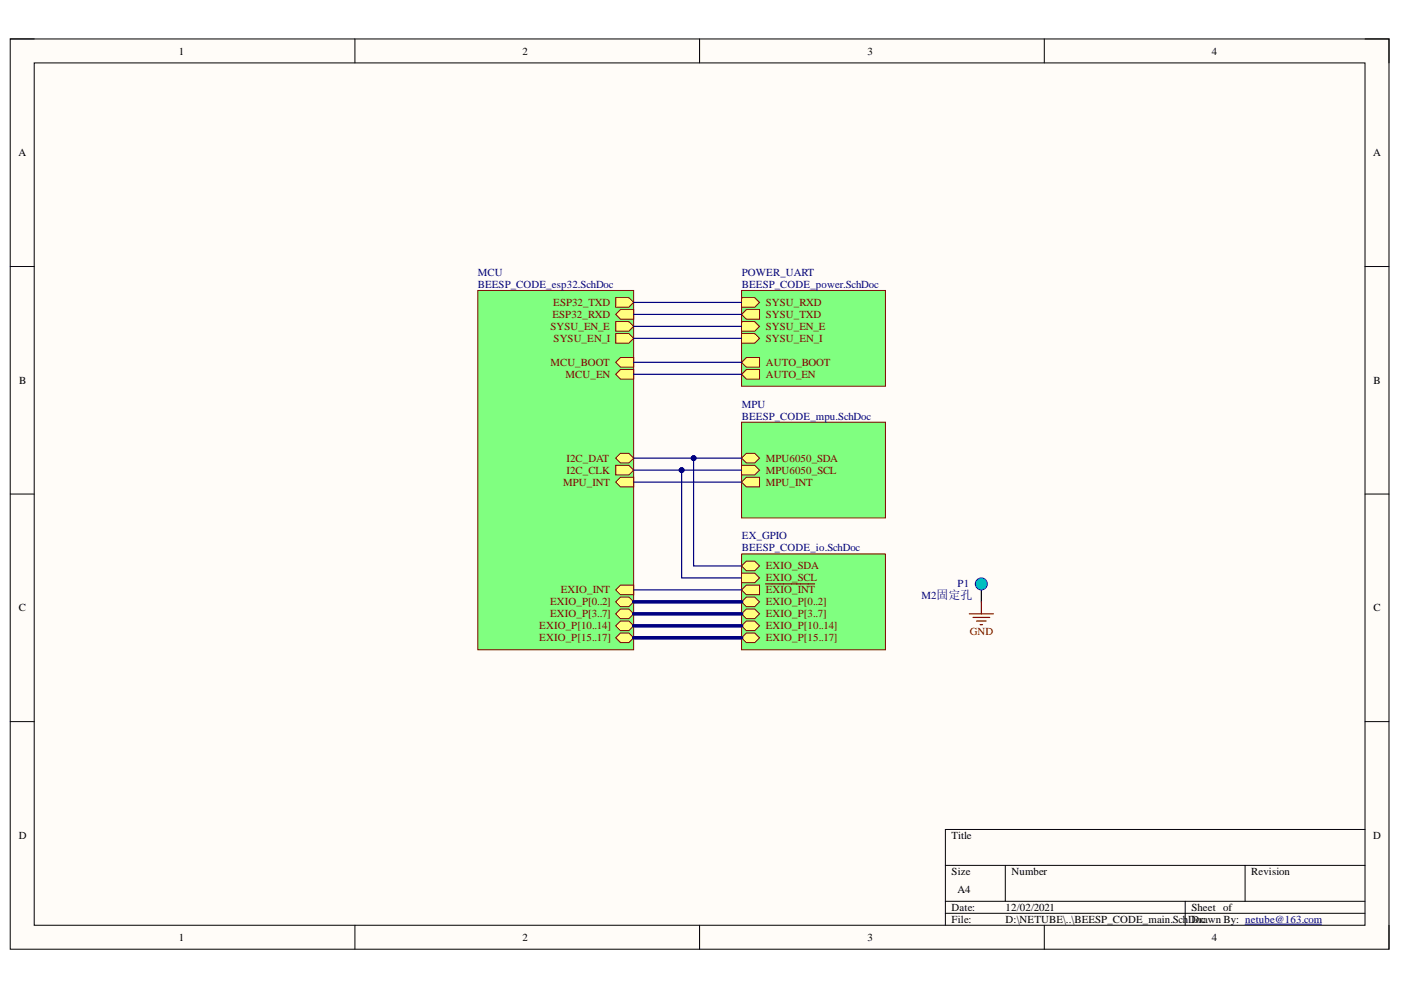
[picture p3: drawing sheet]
<svg xmlns="http://www.w3.org/2000/svg" width="297mm" height="210mm" viewBox="0 0 297 210" stroke-linecap="round" stroke-linejoin="round" font-family="sans-serif">
<path d="M2.2 8.3h292.3v193h-292.3z" fill-rule="evenodd" fill="#fffcf8"/>
<path d="M2.2 8.3h292.3v193h-292.3z" fill="none" stroke="#000" stroke-width=".21"/>
<path d="M7.3 13.3h282.1v182.9h-282.1z" fill-rule="evenodd" fill="#fffcf8"/>
<g fill="none" stroke="#000" stroke-width=".21">
<path d="M2.2 8.3h5.1M7.3 13.3h282.1v182.9h-282.1zM75.2 8.3v5M148.3 8.3v5M221.4 8.3v5M289.4 8.3h5.1v5M2.2 56.5h5.1M289.4 56.5h5.1M2.2 104.8h5.1M289.4 104.8h5.1M2.2 153h5.1M289.4 153h5.1"/>
<path d="M289.4 175.9h-89v20.3M75.3 196.2v5.1M148.3 196.2v5.1M200.4 183.5h89M200.4 191.1h89M200.4 193.6h89M213.1 183.5v7.6M221.4 196.2v5.1M251.3 191.1v5.1M264 183.5v7.6M294.5 196.2v5.1"/>
</g>
<path d="M101.3 61.6h33v76.2h-33z" fill-rule="evenodd" fill="#80ff80"/>
<path d="M101.3 61.6h33v76.2h-33z" fill="none" stroke="#800000" stroke-width=".21"/>
<path d="M130.5 98.7h2.8l1 1-1 1h-2.8z" fill-rule="evenodd" fill="#ffff80"/>
<path d="M130.5 98.7h2.8l1 1-1 1h-2.8z" fill="none" stroke="#800000" stroke-width=".21"/>
<path d="M130.5 79.4l1-1.1h2.8v2.1h-2.8z" fill-rule="evenodd" fill="#ffff80"/>
<path d="M130.5 79.4l1-1.1h2.8v2.1h-2.8z" fill="none" stroke="#800000" stroke-width=".21"/>
<path d="M130.5 76.8l1-1h2.8v2h-2.8z" fill-rule="evenodd" fill="#ffff80"/>
<path d="M130.5 76.8l1-1h2.8v2h-2.8z" fill="none" stroke="#800000" stroke-width=".21"/>
<path d="M131.5 96.1h1.8l1 1-1 1.1h-1.8l-1-1.1z" fill-rule="evenodd" fill="#ffff80"/>
<path d="M131.5 96.1h1.8l1 1-1 1.1h-1.8l-1-1.1z" fill="none" stroke="#800000" stroke-width=".21"/>
<path d="M130.5 125.1l1-1h2.8v2h-2.8z" fill-rule="evenodd" fill="#ffff80"/>
<path d="M130.5 125.1l1-1h2.8v2h-2.8z" fill="none" stroke="#800000" stroke-width=".21"/>
<path d="M131.5 101.2h2.8v2h-2.8l-1-1z" fill-rule="evenodd" fill="#ffff80"/>
<path d="M131.5 101.2h2.8v2h-2.8l-1-1z" fill="none" stroke="#800000" stroke-width=".21"/>
<path d="M131.5 131.7h1.8l1 1-1 1h-1.8l-1-1z" fill-rule="evenodd" fill="#ffff80"/>
<path d="M131.5 131.7h1.8l1 1-1 1h-1.8l-1-1z" fill="none" stroke="#800000" stroke-width=".21"/>
<path d="M131.5 134.2h1.8l1 1-1 1h-1.8l-1-1z" fill-rule="evenodd" fill="#ffff80"/>
<path d="M131.5 134.2h1.8l1 1-1 1h-1.8l-1-1z" fill="none" stroke="#800000" stroke-width=".21"/>
<path d="M131.5 129.1h1.8l1 1.1-1 1h-1.8l-1-1z" fill-rule="evenodd" fill="#ffff80"/>
<path d="M131.5 129.1h1.8l1 1.1-1 1h-1.8l-1-1z" fill="none" stroke="#800000" stroke-width=".21"/>
<path d="M130.5 127.6l1-1h1.8l1 1-1 1h-1.8z" fill-rule="evenodd" fill="#ffff80"/>
<path d="M130.5 127.6l1-1h1.8l1 1-1 1h-1.8z" fill="none" stroke="#800000" stroke-width=".21"/>
<path d="M130.5 68.2h2.8l1 1-1 1h-2.8z" fill-rule="evenodd" fill="#ffff80"/>
<path d="M130.5 68.2h2.8l1 1-1 1h-2.8z" fill="none" stroke="#800000" stroke-width=".21"/>
<path d="M130.5 70.7h2.8l1 1-1 1.1h-2.8z" fill-rule="evenodd" fill="#ffff80"/>
<path d="M130.5 70.7h2.8l1 1-1 1.1h-2.8z" fill="none" stroke="#800000" stroke-width=".21"/>
<path d="M130.5 66.7l1-1.1h2.8v2.1h-2.8z" fill-rule="evenodd" fill="#ffff80"/>
<path d="M130.5 66.7l1-1.1h2.8v2.1h-2.8z" fill="none" stroke="#800000" stroke-width=".21"/>
<path d="M130.5 63.1h2.8l1 1-1 1h-2.8z" fill-rule="evenodd" fill="#ffff80"/>
<path d="M130.5 63.1h2.8l1 1-1 1h-2.8z" fill="none" stroke="#800000" stroke-width=".21"/>
<path d="M157.2 89.5h30.5v20.3h-30.5z" fill-rule="evenodd" fill="#80ff80"/>
<path d="M157.2 89.5h30.5v20.3h-30.5z" fill="none" stroke="#800000" stroke-width=".21"/>
<path d="M158.2 96.1h1.8l1 1-1 1.1h-1.8l-1-1.1z" fill-rule="evenodd" fill="#ffff80"/>
<path d="M158.2 96.1h1.8l1 1-1 1.1h-1.8l-1-1.1z" fill="none" stroke="#800000" stroke-width=".21"/>
<path d="M157.2 98.7h2.8l1 1-1 1h-2.8z" fill-rule="evenodd" fill="#ffff80"/>
<path d="M157.2 98.7h2.8l1 1-1 1h-2.8z" fill="none" stroke="#800000" stroke-width=".21"/>
<path d="M158.2 101.2h2.8v2h-2.8l-1-1z" fill-rule="evenodd" fill="#ffff80"/>
<path d="M158.2 101.2h2.8v2h-2.8l-1-1z" fill="none" stroke="#800000" stroke-width=".21"/>
<path d="M157.2 61.6h30.5v20.3h-30.5z" fill-rule="evenodd" fill="#80ff80"/>
<path d="M157.2 61.6h30.5v20.3h-30.5z" fill="none" stroke="#800000" stroke-width=".21"/>
<path d="M157.2 63.1h2.8l1 1-1 1h-2.8z" fill-rule="evenodd" fill="#ffff80"/>
<path d="M157.2 63.1h2.8l1 1-1 1h-2.8z" fill="none" stroke="#800000" stroke-width=".21"/>
<path d="M157.2 68.2h2.8l1 1-1 1h-2.8z" fill-rule="evenodd" fill="#ffff80"/>
<path d="M157.2 68.2h2.8l1 1-1 1h-2.8z" fill="none" stroke="#800000" stroke-width=".21"/>
<path d="M157.2 66.7l1-1.1h2.8v2.1h-2.8z" fill-rule="evenodd" fill="#ffff80"/>
<path d="M157.2 66.7l1-1.1h2.8v2.1h-2.8z" fill="none" stroke="#800000" stroke-width=".21"/>
<path d="M157.2 70.7h2.8l1 1-1 1.1h-2.8z" fill-rule="evenodd" fill="#ffff80"/>
<path d="M157.2 70.7h2.8l1 1-1 1.1h-2.8z" fill="none" stroke="#800000" stroke-width=".21"/>
<path d="M157.2 79.4l1-1.1h2.8v2.1h-2.8z" fill-rule="evenodd" fill="#ffff80"/>
<path d="M157.2 79.4l1-1.1h2.8v2.1h-2.8z" fill="none" stroke="#800000" stroke-width=".21"/>
<path d="M157.2 76.8l1-1h2.8v2h-2.8z" fill-rule="evenodd" fill="#ffff80"/>
<path d="M157.2 76.8l1-1h2.8v2h-2.8z" fill="none" stroke="#800000" stroke-width=".21"/>
<path d="M157.2 117.5h30.5v20.3h-30.5z" fill-rule="evenodd" fill="#80ff80"/>
<path d="M157.2 117.5h30.5v20.3h-30.5z" fill="none" stroke="#800000" stroke-width=".21"/>
<path d="M157.2 120l1-1h1.8l1 1-1 1h-1.8z" fill-rule="evenodd" fill="#ffff80"/>
<path d="M157.2 120l1-1h1.8l1 1-1 1h-1.8z" fill="none" stroke="#800000" stroke-width=".21"/>
<path d="M157.2 125.1l1-1h2.8v2h-2.8z" fill-rule="evenodd" fill="#ffff80"/>
<path d="M157.2 125.1l1-1h2.8v2h-2.8z" fill="none" stroke="#800000" stroke-width=".21"/>
<path d="M162.3 123.8h10.4" fill="none" stroke="#800000" stroke-width=".25"/>
<path d="M157.2 121.5h2.8l1 1-1 1h-2.8z" fill-rule="evenodd" fill="#ffff80"/>
<path d="M157.2 121.5h2.8l1 1-1 1h-2.8z" fill="none" stroke="#800000" stroke-width=".21"/>
<path d="M158.2 134.2h1.8l1 1-1 1h-1.8l-1-1z" fill-rule="evenodd" fill="#ffff80"/>
<path d="M158.2 134.2h1.8l1 1-1 1h-1.8l-1-1z" fill="none" stroke="#800000" stroke-width=".21"/>
<path d="M158.2 131.7h1.8l1 1-1 1h-1.8l-1-1z" fill-rule="evenodd" fill="#ffff80"/>
<path d="M158.2 131.7h1.8l1 1-1 1h-1.8l-1-1z" fill="none" stroke="#800000" stroke-width=".21"/>
<path d="M157.2 127.6l1-1h1.8l1 1-1 1h-1.8z" fill-rule="evenodd" fill="#ffff80"/>
<path d="M157.2 127.6l1-1h1.8l1 1-1 1h-1.8z" fill="none" stroke="#800000" stroke-width=".21"/>
<path d="M158.2 129.1h1.8l1 1.1-1 1h-1.8l-1-1z" fill-rule="evenodd" fill="#ffff80"/>
<path d="M158.2 129.1h1.8l1 1.1-1 1h-1.8l-1-1z" fill="none" stroke="#800000" stroke-width=".21"/>
<path d="M208.1 125.1v2.5" fill="none" stroke="#000" stroke-width=".25"/>
<circle cx="208.1" cy="123.8" r="1.27" fill="#00bfbf"/>
<circle cx="208.1" cy="123.8" r="1.27" fill="none" stroke="#00f" stroke-width=".21"/>
<path d="M205.5 130.2h5.1M206.3 130.9h3.5M207 131.7h2.1M207.8 132.4h.5M208.1 127.6v2.6" fill="none" stroke="#800000" stroke-width=".25"/>
<path d="M147.1 97.1v22.9h10.1" fill="none" stroke="#000080" stroke-width=".25"/>
<circle cx="147.1" cy="97.1" r=".51" fill="#000080"/>
<circle cx="147.1" cy="97.1" r=".51" fill="none" stroke="#000080" stroke-width=".21"/>
<path d="M144.5 99.7v22.8h12.7" fill="none" stroke="#000080" stroke-width=".25"/>
<circle cx="144.5" cy="99.7" r=".51" fill="#000080"/>
<circle cx="144.5" cy="99.7" r=".51" fill="none" stroke="#000080" stroke-width=".21"/>
<path d="M134.3 99.7h22.9" fill="none" stroke="#000080" stroke-width=".25"/>
<circle cx="144.5" cy="99.7" r=".51" fill="#000080"/>
<circle cx="144.5" cy="99.7" r=".51" fill="none" stroke="#000080" stroke-width=".21"/>
<path d="M134.3 97.1h22.9" fill="none" stroke="#000080" stroke-width=".25"/>
<circle cx="147.1" cy="97.1" r=".51" fill="#000080"/>
<g fill="none" stroke="#000080" stroke-width=".21">
<path d="M264 195.9h16.2"/>
<circle cx="147.1" cy="97.1" r=".51"/>
</g>
<path d="M134.3 64.1h22.9M134.3 66.7h22.9M134.3 76.8h22.9M134.3 79.4h22.9M134.3 69.2h22.9M134.3 71.7h22.9M134.3 102.2h22.9M134.3 125.1h22.9" fill="none" stroke="#000080" stroke-width=".25"/>
<path d="M134.3 132.7h22.9M134.3 135.2h22.9M134.3 130.2h22.9M134.3 127.6h22.9" fill="none" stroke="#000080" stroke-width=".76"/>
<g font-size="2.3">
<text x="37.9" y="11.6">1</text>
<text x="110.8" y="11.6">2</text>
<text x="183.9" y="11.6">3</text>
<text x="256.9" y="11.6">4</text>
<text x="3.9" y="33.1">A</text>
<text x="291.2" y="33.1">A</text>
<text x="4.1" y="81.4">B</text>
<text x="291.2" y="81.4">B</text>
<text x="4" y="129.6">C</text>
<text x="291.2" y="129.6">C</text>
<text x="4" y="177.8">D</text>
<text x="201.8" y="177.8">Title</text>
<text x="291.2" y="177.8">D</text>
<text x="201.8" y="185.5">Size</text>
<text x="214.5" y="185.5">Number</text>
<text x="265.3" y="185.5">Revision</text>
<text x="203" y="189.3">A4</text>
<text x="201.8" y="193.1">Date:</text>
<text x="201.8" y="195.7">File:</text>
<text x="213.2" y="193.1">12/02/2021</text>
<text x="213.2" y="195.7">D:\NETUBE\..\BEESP_CODE_main.Sch</text>
<text x="251.9" y="195.7">DDorawn By: netube@163.com</text>
<text x="252.6" y="193.1">Sheet of</text>
<text x="254.6" y="195.7">c</text>
<text x="37.9" y="199.5">1</text>
<text x="110.8" y="199.5">2</text>
<text x="183.9" y="199.5">3</text>
<text x="256.9" y="199.5">4</text>
</g>
<g font-size="2.3" fill="#000080">
<text x="101.3" y="58.5">MCU</text>
<text x="157.3" y="58.5">POWER_UART</text>
<text x="101.3" y="61.1">BEESP_CODE_esp32.SchDoc</text>
<text x="157.3" y="61.1">BEESP_CODE_power.SchDoc</text>
<text x="157.3" y="86.4">MPU</text>
<text x="157.3" y="89">BEESP_CODE_mpu.SchDoc</text>
<text x="157.3" y="114.4">EX_GPIO</text>
<text x="157.3" y="116.9">BEESP_CODE_io.SchDoc</text>
<text x="203" y="124.5">P1</text>
<text x="195.3" y="127">M2固定孔</text>
</g>
<g font-size="2.3" fill="#800000">
<text x="117.3" y="64.9">ESP32_TXD</text>
<text x="162.4" y="64.9">SYSU_RXD</text>
<text x="116.7" y="69.9">SYSU_EN_E</text>
<text x="117.1" y="67.4">ESP32_RXD</text>
<text x="162.4" y="69.9">SYSU_EN_E</text>
<text x="162.4" y="67.4">SYSU_TXD</text>
<text x="116.7" y="77.5">MCU_BOOT</text>
<text x="117.4" y="72.5">SYSU_EN_I</text>
<text x="162.4" y="72.5">SYSU_EN_I</text>
<text x="162.4" y="77.5">AUTO_BOOT</text>
<text x="119.9" y="80.1">MCU_EN</text>
<text x="162.4" y="80.1">AUTO_EN</text>
<text x="120.1" y="100.4">I2C_CLK</text>
<text x="120.1" y="97.9">I2C_DAT</text>
<text x="162.4" y="97.9">MPU6050_SDA</text>
<text x="162.4" y="100.4">MPU6050_SCL</text>
<text x="119.4" y="103">MPU_INT</text>
<text x="162.4" y="103">MPU_INT</text>
<text x="118.9" y="125.8">EXIO_INT</text>
<text x="162.4" y="120.7">EXIO_SDA</text>
<text x="162.4" y="125.8">EXIO_INT</text>
<text x="162.4" y="123.3">EXIO_SCL</text>
<text x="116.6" y="130.9">EXIO_P[3..7]</text>
<text x="116.6" y="128.3">EXIO_P[0..2]</text>
<text x="162.4" y="128.3">EXIO_P[0..2]</text>
<text x="162.4" y="130.9">EXIO_P[3..7]</text>
<text x="114.3" y="133.4">EXIO_P[10..14]</text>
<text x="114.3" y="136">EXIO_P[15..17]</text>
<text x="162.4" y="136">EXIO_P[15..17]</text>
<text x="162.4" y="133.4">EXIO_P[10..14]</text>
<text x="205.7" y="134.7">GND</text>
</g>
</svg>
